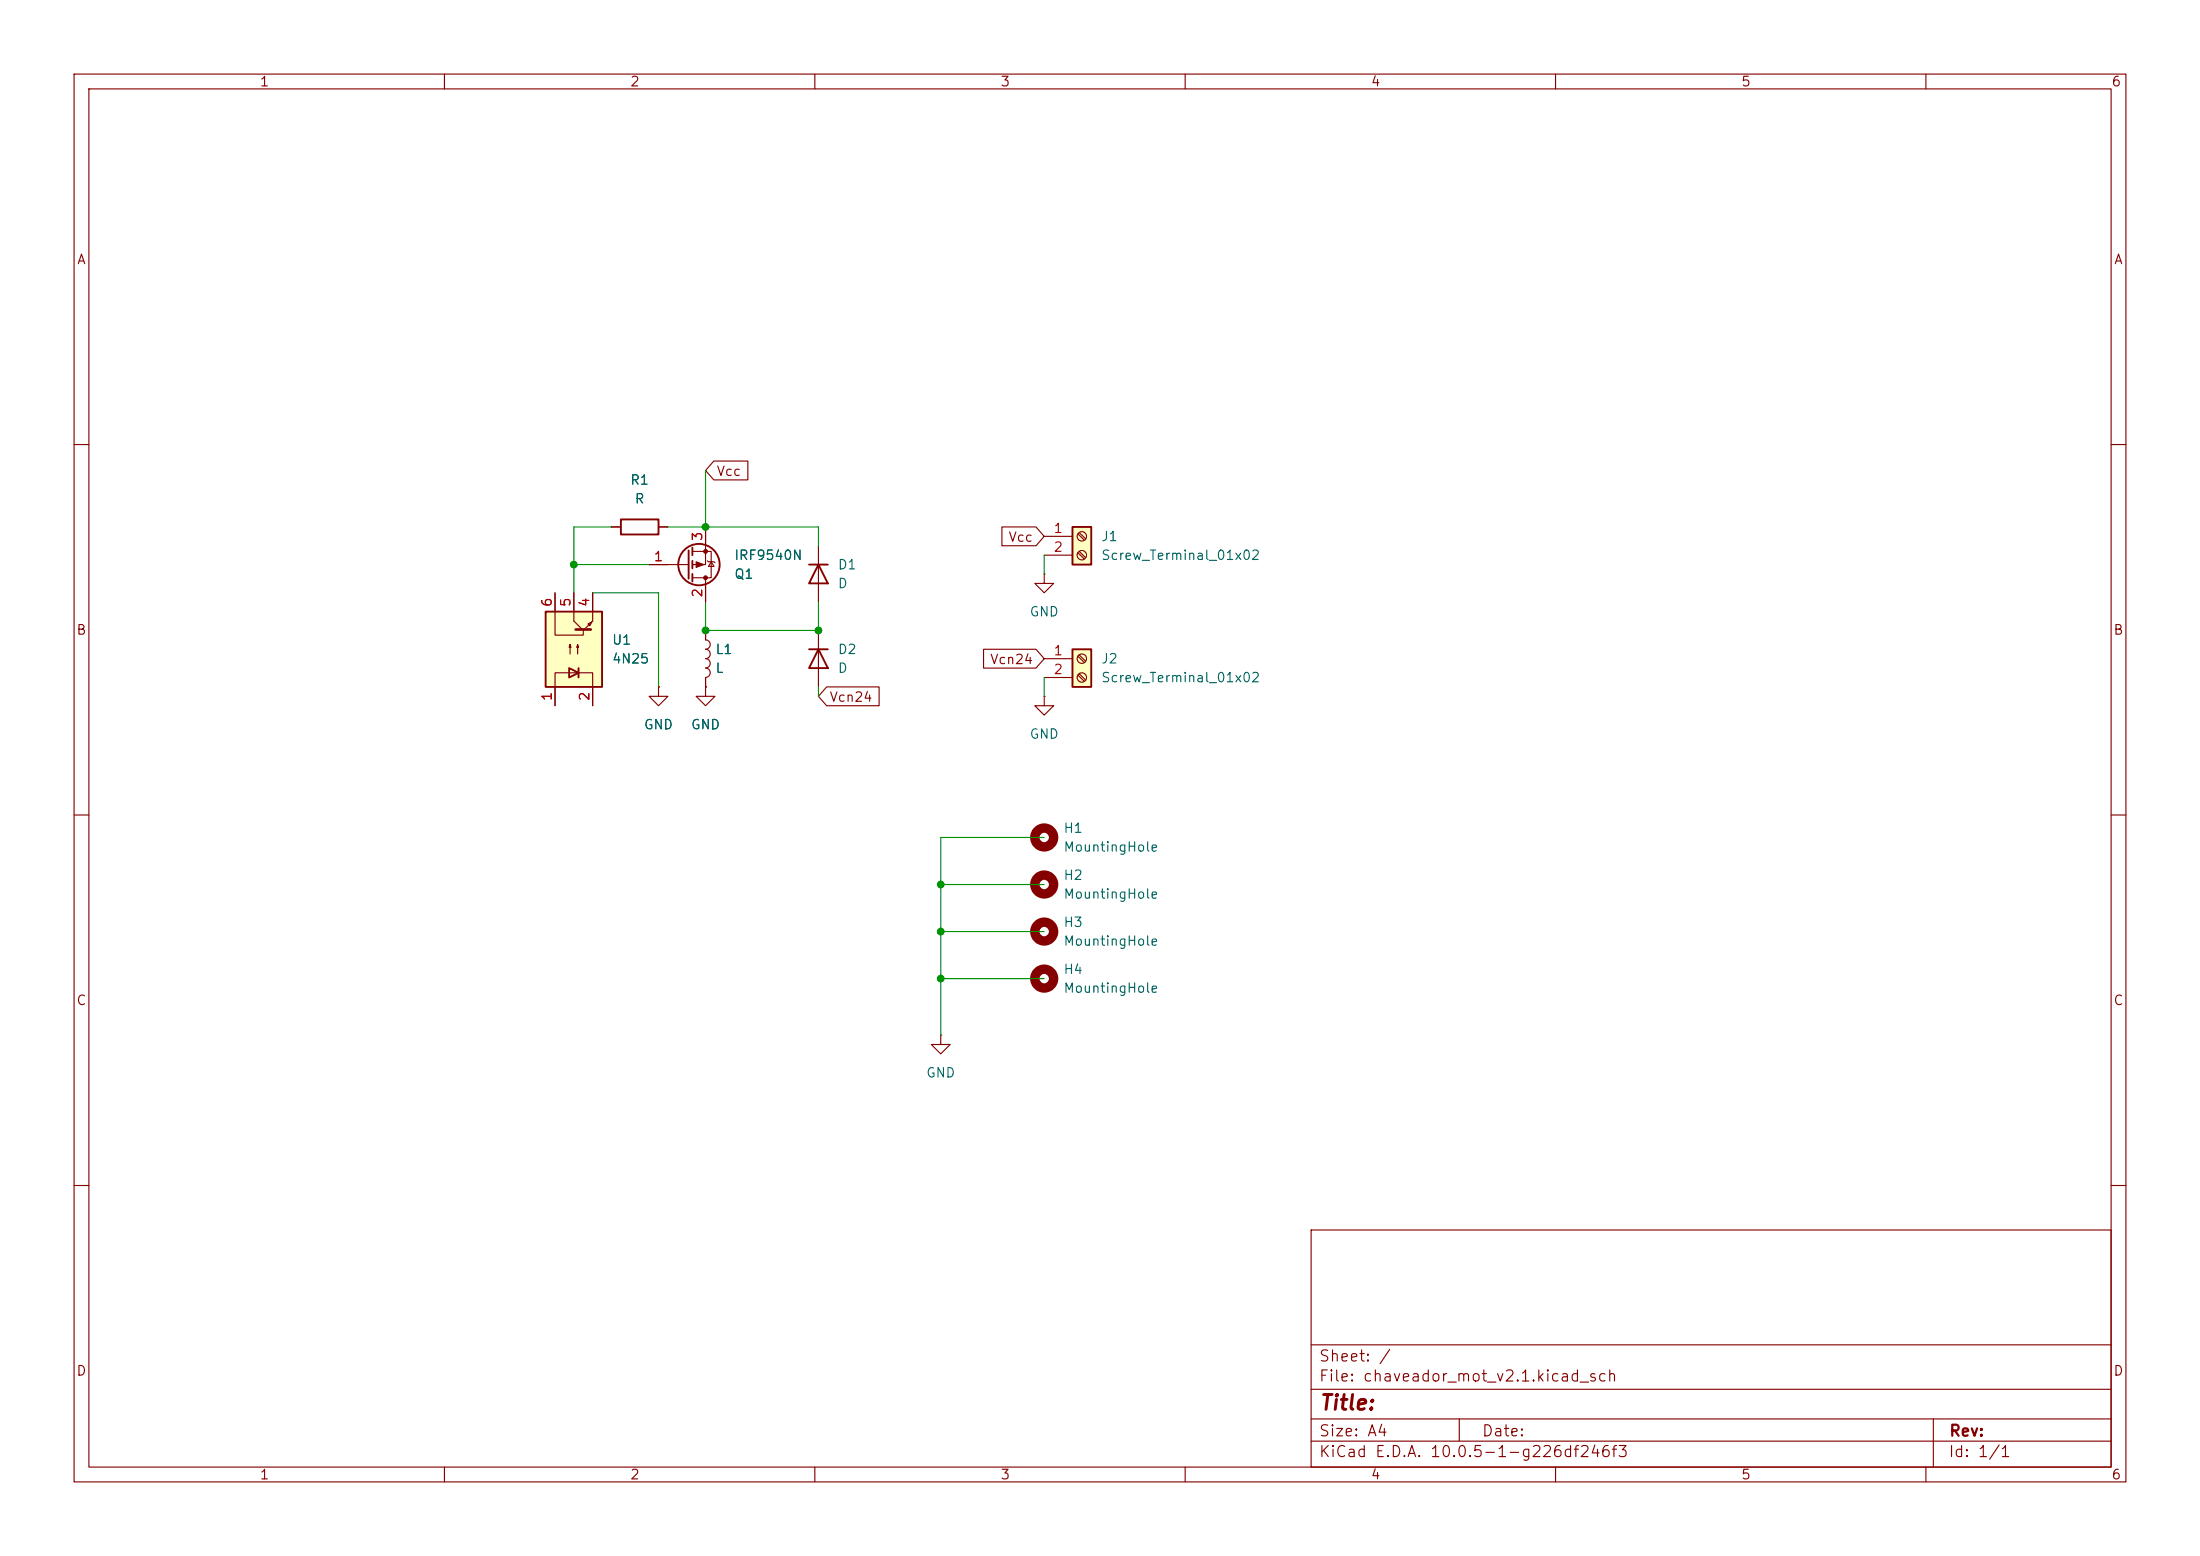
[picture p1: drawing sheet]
(kicad_sch
 (version 20260306)
 (generator "eeschema")
 (generator_version "10.0")
 (paper "A4")
 (lib_symbols
  (symbol "Connector:Screw_Terminal_01x02"
   (pin_names
    (offset 1.016) (hide yes)) (exclude_from_sim no) (in_bom yes) (on_board yes)
   (in_pos_files yes)
   (duplicate_pin_numbers_are_jumpers no)
   (property "Reference" "J" (at 0 2.54 0) (show_name no) (do_not_autoplace no) (effects (font (size 1.27 1.27))))
   (property "Value" "Screw_Terminal_01x02" (at 0 -5.08 0) (show_name no) (do_not_autoplace no) (effects (font (size 1.27 1.27))))
   (property "Footprint" "" (at 0 0 0) (show_name no) (do_not_autoplace no) (hide yes) (effects (font (size 1.27 1.27))))
   (property "Datasheet" "" (at 0 0 0) (show_name no) (do_not_autoplace no) (hide yes) (effects (font (size 1.27 1.27))))
   (property "Description" "Generic screw terminal, single row, 01x02, script generated (kicad-library-utils/schlib/autogen/connector/)" (at 0 0 0) (show_name no) (do_not_autoplace no) (hide yes) (effects (font (size 1.27 1.27))))
   (symbol "Screw_Terminal_01x02_1_1"
    (rectangle (start -1.27 1.27) (end 1.27 -3.81) (stroke (width 0.254) (type default)) (fill (type background)))
    (polyline (pts (xy -0.5334 0.3302) (xy 0.3302 -0.508)) (stroke (width 0.1524) (type default)) (fill (type none)))
    (polyline (pts (xy -0.5334 -2.2098) (xy 0.3302 -3.048)) (stroke (width 0.1524) (type default)) (fill (type none)))
    (polyline (pts (xy -0.3556 0.508) (xy 0.508 -0.3302)) (stroke (width 0.1524) (type default)) (fill (type none)))
    (polyline (pts (xy -0.3556 -2.032) (xy 0.508 -2.8702)) (stroke (width 0.1524) (type default)) (fill (type none)))
    (circle (center 0 0) (radius 0.635) (stroke (width 0.1524) (type default)) (fill (type none)))
    (circle (center 0 -2.54) (radius 0.635) (stroke (width 0.1524) (type default)) (fill (type none)))
    (pin passive line (at -5.08 0 0) (length 3.81) (name "Pin_1" (effects (font (size 1.27 1.27)))) (number "1" (effects (font (size 1.27 1.27)))))
    (pin passive line (at -5.08 -2.54 0) (length 3.81) (name "Pin_2" (effects (font (size 1.27 1.27)))) (number "2" (effects (font (size 1.27 1.27))))))
   (embedded_fonts no))
  (symbol "Device:D"
   (pin_numbers (hide yes))
   (pin_names
    (offset 1.016) (hide yes)) (exclude_from_sim no) (in_bom yes) (on_board yes)
   (in_pos_files yes)
   (duplicate_pin_numbers_are_jumpers no)
   (property "Reference" "D" (at 0 2.54 0) (show_name no) (do_not_autoplace no) (effects (font (size 1.27 1.27))))
   (property "Value" "D" (at 0 -2.54 0) (show_name no) (do_not_autoplace no) (effects (font (size 1.27 1.27))))
   (property "Footprint" "" (at 0 0 0) (show_name no) (do_not_autoplace no) (hide yes) (effects (font (size 1.27 1.27))))
   (property "Datasheet" "" (at 0 0 0) (show_name no) (do_not_autoplace no) (hide yes) (effects (font (size 1.27 1.27))))
   (property "Description" "Diode" (at 0 0 0) (show_name no) (do_not_autoplace no) (hide yes) (effects (font (size 1.27 1.27))))
   (property "Sim.Device" "D" (at 0 0 0) (show_name no) (do_not_autoplace no) (hide yes) (effects (font (size 1.27 1.27))))
   (property "Sim.Pins" "1=K 2=A" (at 0 0 0) (show_name no) (do_not_autoplace no) (hide yes) (effects (font (size 1.27 1.27))))
   (symbol "D_0_1"
    (polyline (pts (xy -1.27 1.27) (xy -1.27 -1.27)) (stroke (width 0.254) (type default)) (fill (type none)))
    (polyline (pts (xy 1.27 1.27) (xy 1.27 -1.27) (xy -1.27 0) (xy 1.27 1.27)) (stroke (width 0.254) (type default)) (fill (type none)))
    (polyline (pts (xy 1.27 0) (xy -1.27 0)) (stroke (width 0) (type default)) (fill (type none))))
   (symbol "D_1_1"
    (pin passive line (at -3.81 0 0) (length 2.54) (name "K" (effects (font (size 1.27 1.27)))) (number "1" (effects (font (size 1.27 1.27)))))
    (pin passive line (at 3.81 0 180) (length 2.54) (name "A" (effects (font (size 1.27 1.27)))) (number "2" (effects (font (size 1.27 1.27))))))
   (embedded_fonts no))
  (symbol "Device:L"
   (pin_numbers (hide yes))
   (pin_names
    (offset 1.016) (hide yes)) (exclude_from_sim no) (in_bom yes) (on_board yes)
   (in_pos_files yes)
   (duplicate_pin_numbers_are_jumpers no)
   (property "Reference" "L" (at -1.27 0 90) (show_name no) (do_not_autoplace no) (effects (font (size 1.27 1.27))))
   (property "Value" "L" (at 1.905 0 90) (show_name no) (do_not_autoplace no) (effects (font (size 1.27 1.27))))
   (property "Footprint" "" (at 0 0 0) (show_name no) (do_not_autoplace no) (hide yes) (effects (font (size 1.27 1.27))))
   (property "Datasheet" "" (at 0 0 0) (show_name no) (do_not_autoplace no) (hide yes) (effects (font (size 1.27 1.27))))
   (property "Description" "Inductor" (at 0 0 0) (show_name no) (do_not_autoplace no) (hide yes) (effects (font (size 1.27 1.27))))
   (symbol "L_0_1"
    (arc (start 0 2.54) (mid 0.6323 1.905) (end 0 1.27) (stroke (width 0) (type default)) (fill (type none)))
    (arc (start 0 1.27) (mid 0.6323 0.635) (end 0 0) (stroke (width 0) (type default)) (fill (type none)))
    (arc (start 0 0) (mid 0.6323 -0.635) (end 0 -1.27) (stroke (width 0) (type default)) (fill (type none)))
    (arc (start 0 -1.27) (mid 0.6323 -1.905) (end 0 -2.54) (stroke (width 0) (type default)) (fill (type none))))
   (symbol "L_1_1"
    (pin passive line (at 0 3.81 270) (length 1.27) (name "1" (effects (font (size 1.27 1.27)))) (number "1" (effects (font (size 1.27 1.27)))))
    (pin passive line (at 0 -3.81 90) (length 1.27) (name "2" (effects (font (size 1.27 1.27)))) (number "2" (effects (font (size 1.27 1.27))))))
   (embedded_fonts no))
  (symbol "Device:R"
   (pin_numbers (hide yes))
   (pin_names
    (offset 0)) (exclude_from_sim no) (in_bom yes) (on_board yes)
   (in_pos_files yes)
   (duplicate_pin_numbers_are_jumpers no)
   (property "Reference" "R" (at 2.032 0 90) (show_name no) (do_not_autoplace no) (effects (font (size 1.27 1.27))))
   (property "Value" "R" (at 0 0 90) (show_name no) (do_not_autoplace no) (effects (font (size 1.27 1.27))))
   (property "Footprint" "" (at -1.778 0 90) (show_name no) (do_not_autoplace no) (hide yes) (effects (font (size 1.27 1.27))))
   (property "Datasheet" "" (at 0 0 0) (show_name no) (do_not_autoplace no) (hide yes) (effects (font (size 1.27 1.27))))
   (property "Description" "Resistor" (at 0 0 0) (show_name no) (do_not_autoplace no) (hide yes) (effects (font (size 1.27 1.27))))
   (symbol "R_0_1"
    (rectangle (start -1.016 -2.54) (end 1.016 2.54) (stroke (width 0.254) (type default)) (fill (type none))))
   (symbol "R_1_1"
    (pin passive line (at 0 3.81 270) (length 1.27) (name "" (effects (font (size 1.27 1.27)))) (number "1" (effects (font (size 1.27 1.27)))))
    (pin passive line (at 0 -3.81 90) (length 1.27) (name "" (effects (font (size 1.27 1.27)))) (number "2" (effects (font (size 1.27 1.27))))))
   (embedded_fonts no))
  (symbol "Isolator:4N25"
   (pin_names
    (offset 1.016)) (exclude_from_sim no) (in_bom yes) (on_board yes)
   (in_pos_files yes)
   (duplicate_pin_numbers_are_jumpers no)
   (property "Reference" "U" (at -5.08 5.08 0) (show_name no) (do_not_autoplace no) (effects (font (size 1.27 1.27)) (justify left)))
   (property "Value" "4N25" (at 0 5.08 0) (show_name no) (do_not_autoplace no) (effects (font (size 1.27 1.27)) (justify left)))
   (property "Footprint" "Package_DIP:DIP-6_W7.62mm" (at -5.08 -5.08 0) (show_name no) (do_not_autoplace no) (hide yes) (effects (font (size 1.27 1.27)
    (italic yes)) (justify left)))
   (property "Datasheet" "https://www.vishay.com/docs/83725/4n25.pdf" (at 0 0 0) (show_name no) (do_not_autoplace no) (hide yes) (effects (font (size 1.27 1.27)) (justify left)))
   (property "Description" "DC Optocoupler Base Connected, Vce 30V, CTR 20%, Viso 2500V, DIP6" (at 0 0 0) (show_name no) (do_not_autoplace no) (hide yes) (effects (font (size 1.27 1.27))))
   (symbol "4N25_0_1"
    (rectangle (start -5.08 3.81) (end 5.08 -3.81) (stroke (width 0.254) (type default)) (fill (type background)))
    (polyline (pts (xy -5.08 -2.54) (xy -3.175 -2.54) (xy -3.175 2.54) (xy -5.08 2.54)) (stroke (width 0) (type default)) (fill (type none)))
    (polyline (pts (xy -3.81 -0.635) (xy -2.54 -0.635)) (stroke (width 0.254) (type default)) (fill (type none)))
    (polyline (pts (xy -3.175 -0.635) (xy -3.81 0.635) (xy -2.54 0.635) (xy -3.175 -0.635)) (stroke (width 0.254) (type default)) (fill (type none)))
    (polyline (pts (xy -0.635 0.508) (xy 0.635 0.508) (xy 0.254 0.381) (xy 0.254 0.635) (xy 0.635 0.508)) (stroke (width 0) (type default)) (fill (type none)))
    (polyline (pts (xy -0.635 -0.508) (xy 0.635 -0.508) (xy 0.254 -0.635) (xy 0.254 -0.381) (xy 0.635 -0.508)) (stroke (width 0) (type default)) (fill (type none)))
    (polyline (pts (xy 2.667 -0.254) (xy 2.667 -2.286)) (stroke (width 0.3556) (type default)) (fill (type none)))
    (polyline (pts (xy 2.667 -1.143) (xy 3.81 0)) (stroke (width 0) (type default)) (fill (type none)))
    (polyline (pts (xy 2.667 -1.397) (xy 3.81 -2.54)) (stroke (width 0) (type default)) (fill (type none)))
    (polyline (pts (xy 3.683 -2.413) (xy 3.429 -1.905) (xy 3.175 -2.159) (xy 3.683 -2.413)) (stroke (width 0) (type default)) (fill (type none)))
    (polyline (pts (xy 3.81 0) (xy 5.08 0)) (stroke (width 0) (type default)) (fill (type none)))
    (polyline (pts (xy 3.81 -2.54) (xy 5.08 -2.54)) (stroke (width 0) (type default)) (fill (type none)))
    (polyline (pts (xy 5.08 2.54) (xy 1.905 2.54) (xy 1.905 -1.27) (xy 2.54 -1.27)) (stroke (width 0) (type default)) (fill (type none))))
   (symbol "4N25_1_1"
    (pin passive line (at -7.62 2.54 0) (length 2.54) (name "" (effects (font (size 1.27 1.27)))) (number "1" (effects (font (size 1.27 1.27)))))
    (pin passive line (at -7.62 -2.54 0) (length 2.54) (name "" (effects (font (size 1.27 1.27)))) (number "2" (effects (font (size 1.27 1.27)))))
    (pin no_connect line (at -5.08 0 0) (length 2.54) (hide yes) (name "NC" (effects (font (size 1.27 1.27)))) (number "3" (effects (font (size 1.27 1.27)))))
    (pin passive line (at 7.62 -2.54 180) (length 2.54) (name "" (effects (font (size 1.27 1.27)))) (number "4" (effects (font (size 1.27 1.27)))))
    (pin passive line (at 7.62 0 180) (length 2.54) (name "" (effects (font (size 1.27 1.27)))) (number "5" (effects (font (size 1.27 1.27)))))
    (pin passive line (at 7.62 2.54 180) (length 2.54) (name "" (effects (font (size 1.27 1.27)))) (number "6" (effects (font (size 1.27 1.27))))))
   (embedded_fonts no))
  (symbol "Mechanical:MountingHole"
   (pin_names
    (offset 1.016)) (exclude_from_sim no) (in_bom no) (on_board yes)
   (in_pos_files yes)
   (duplicate_pin_numbers_are_jumpers no)
   (property "Reference" "H" (at 0 5.08 0) (show_name no) (do_not_autoplace no) (effects (font (size 1.27 1.27))))
   (property "Value" "MountingHole" (at 0 3.175 0) (show_name no) (do_not_autoplace no) (effects (font (size 1.27 1.27))))
   (property "Footprint" "" (at 0 0 0) (show_name no) (do_not_autoplace no) (hide yes) (effects (font (size 1.27 1.27))))
   (property "Datasheet" "" (at 0 0 0) (show_name no) (do_not_autoplace no) (hide yes) (effects (font (size 1.27 1.27))))
   (property "Description" "Mounting Hole without connection" (at 0 0 0) (show_name no) (do_not_autoplace no) (hide yes) (effects (font (size 1.27 1.27))))
   (symbol "MountingHole_0_1"
    (circle (center 0 0) (radius 1.27) (stroke (width 1.27) (type default)) (fill (type none))))
   (embedded_fonts no))
  (symbol "Transistor_FET:IRF9540N"
   (pin_names (hide yes)) (exclude_from_sim no) (in_bom yes) (on_board yes)
   (in_pos_files yes)
   (duplicate_pin_numbers_are_jumpers no)
   (property "Reference" "Q" (at 5.08 1.905 0) (show_name no) (do_not_autoplace no) (effects (font (size 1.27 1.27)) (justify left)))
   (property "Value" "IRF9540N" (at 5.08 0 0) (show_name no) (do_not_autoplace no) (effects (font (size 1.27 1.27)) (justify left)))
   (property "Footprint" "Package_TO_SOT_THT:TO-220-3_Vertical" (at 5.08 -1.905 0) (show_name no) (do_not_autoplace no) (hide yes) (effects (font (size 1.27 1.27)
    (italic yes)) (justify left)))
   (property "Datasheet" "http://www.irf.com/product-info/datasheets/data/irf9540n.pdf" (at 5.08 -3.81 0) (show_name no) (do_not_autoplace no) (hide yes) (effects (font (size 1.27 1.27)) (justify left)))
   (property "Description" "-23A Id, -100V Vds, 117mOhm Rds, P-Channel HEXFET Power MOSFET, TO-220" (at 0 0 0) (show_name no) (do_not_autoplace no) (hide yes) (effects (font (size 1.27 1.27))))
   (symbol "IRF9540N_0_1"
    (polyline (pts (xy 0.254 1.905) (xy 0.254 -1.905)) (stroke (width 0.254) (type default)) (fill (type none)))
    (polyline (pts (xy 0.254 0) (xy -2.54 0)) (stroke (width 0) (type default)) (fill (type none)))
    (polyline (pts (xy 0.762 2.286) (xy 0.762 1.27)) (stroke (width 0.254) (type default)) (fill (type none)))
    (polyline (pts (xy 0.762 1.778) (xy 3.302 1.778) (xy 3.302 -1.778) (xy 0.762 -1.778)) (stroke (width 0) (type default)) (fill (type none)))
    (polyline (pts (xy 0.762 0.508) (xy 0.762 -0.508)) (stroke (width 0.254) (type default)) (fill (type none)))
    (polyline (pts (xy 0.762 -1.27) (xy 0.762 -2.286)) (stroke (width 0.254) (type default)) (fill (type none)))
    (circle (center 1.651 0) (radius 2.794) (stroke (width 0.254) (type default)) (fill (type none)))
    (polyline (pts (xy 2.286 0) (xy 1.27 0.381) (xy 1.27 -0.381) (xy 2.286 0)) (stroke (width 0) (type default)) (fill (type outline)))
    (polyline (pts (xy 2.54 2.54) (xy 2.54 1.778)) (stroke (width 0) (type default)) (fill (type none)))
    (circle (center 2.54 1.778) (radius 0.254) (stroke (width 0) (type default)) (fill (type outline)))
    (circle (center 2.54 -1.778) (radius 0.254) (stroke (width 0) (type default)) (fill (type outline)))
    (polyline (pts (xy 2.54 -2.54) (xy 2.54 0) (xy 0.762 0)) (stroke (width 0) (type default)) (fill (type none)))
    (polyline (pts (xy 2.794 -0.508) (xy 2.921 -0.381) (xy 3.683 -0.381) (xy 3.81 -0.254)) (stroke (width 0) (type default)) (fill (type none)))
    (polyline (pts (xy 3.302 -0.381) (xy 2.921 0.254) (xy 3.683 0.254) (xy 3.302 -0.381)) (stroke (width 0) (type default)) (fill (type none))))
   (symbol "IRF9540N_1_1"
    (pin input line (at -5.08 0 0) (length 2.54) (name "G" (effects (font (size 1.27 1.27)))) (number "1" (effects (font (size 1.27 1.27)))))
    (pin passive line (at 2.54 5.08 270) (length 2.54) (name "D" (effects (font (size 1.27 1.27)))) (number "2" (effects (font (size 1.27 1.27)))))
    (pin passive line (at 2.54 -5.08 90) (length 2.54) (name "S" (effects (font (size 1.27 1.27)))) (number "3" (effects (font (size 1.27 1.27))))))
   (embedded_fonts no))
  (symbol "power:GND"
   (power global)
   (pin_numbers (hide yes))
   (pin_names
    (offset 0) (hide yes)) (exclude_from_sim no) (in_bom yes) (on_board yes)
   (in_pos_files yes)
   (duplicate_pin_numbers_are_jumpers no)
   (property "Reference" "#PWR" (at 0 -6.35 0) (show_name no) (do_not_autoplace no) (hide yes) (effects (font (size 1.27 1.27))))
   (property "Value" "GND" (at 0 -3.81 0) (show_name no) (do_not_autoplace no) (effects (font (size 1.27 1.27))))
   (property "Footprint" "" (at 0 0 0) (show_name no) (do_not_autoplace no) (hide yes) (effects (font (size 1.27 1.27))))
   (property "Datasheet" "" (at 0 0 0) (show_name no) (do_not_autoplace no) (hide yes) (effects (font (size 1.27 1.27))))
   (property "Description" "Power symbol creates a global label with name \"GND\" , ground" (at 0 0 0) (show_name no) (do_not_autoplace no) (hide yes) (effects (font (size 1.27 1.27))))
   (symbol "GND_0_1"
    (polyline (pts (xy 0 0) (xy 0 -1.27) (xy 1.27 -1.27) (xy 0 -2.54) (xy -1.27 -1.27) (xy 0 -1.27)) (stroke (width 0) (type default)) (fill (type none))))
   (symbol "GND_1_1"
    (pin power_in line (at 0 0 270) (length 0) (name "" (effects (font (size 1.27 1.27)))) (number "1" (effects (font (size 1.27 1.27))))))
   (embedded_fonts no)))
 (junction
  (at 127 125.73)
  (diameter 0)
  (color 0 0 0 0))
 (junction
  (at 95.25 71.12)
  (diameter 0)
  (color 0 0 0 0))
 (junction
  (at 77.47 76.2)
  (diameter 0)
  (color 0 0 0 0))
 (junction
  (at 95.25 85.09)
  (diameter 0)
  (color 0 0 0 0))
 (junction
  (at 127 119.38)
  (diameter 0)
  (color 0 0 0 0))
 (junction
  (at 110.49 85.09)
  (diameter 0)
  (color 0 0 0 0))
 (junction
  (at 127 132.08)
  (diameter 0)
  (color 0 0 0 0))
 (wire
  (pts (xy 90.17 71.12) (xy 95.25 71.12))
  (stroke (width 0) (type default)))
 (wire
  (pts (xy 77.47 71.12) (xy 82.55 71.12))
  (stroke (width 0) (type default)))
 (wire
  (pts (xy 127 125.73) (xy 140.97 125.73))
  (stroke (width 0) (type default)))
 (wire
  (pts (xy 95.25 85.09) (xy 110.49 85.09))
  (stroke (width 0) (type default)))
 (wire
  (pts (xy 95.25 81.28) (xy 95.25 85.09))
  (stroke (width 0) (type default)))
 (wire
  (pts (xy 127 113.03) (xy 127 119.38))
  (stroke (width 0) (type default)))
 (wire
  (pts (xy 80.01 80.01) (xy 88.9 80.01))
  (stroke (width 0) (type default)))
 (wire
  (pts (xy 110.49 92.71) (xy 110.49 93.98))
  (stroke (width 0) (type default)))
 (wire
  (pts (xy 127 119.38) (xy 127 125.73))
  (stroke (width 0) (type default)))
 (wire
  (pts (xy 140.97 74.93) (xy 140.97 77.47))
  (stroke (width 0) (type default)))
 (wire
  (pts (xy 127 119.38) (xy 140.97 119.38))
  (stroke (width 0) (type default)))
 (wire
  (pts (xy 110.49 71.12) (xy 110.49 73.66))
  (stroke (width 0) (type default)))
 (wire
  (pts (xy 140.97 91.44) (xy 140.97 93.98))
  (stroke (width 0) (type default)))
 (wire
  (pts (xy 77.47 76.2) (xy 87.63 76.2))
  (stroke (width 0) (type default)))
 (wire
  (pts (xy 77.47 71.12) (xy 77.47 76.2))
  (stroke (width 0) (type default)))
 (wire
  (pts (xy 88.9 80.01) (xy 88.9 92.71))
  (stroke (width 0) (type default)))
 (wire
  (pts (xy 127 132.08) (xy 140.97 132.08))
  (stroke (width 0) (type default)))
 (wire
  (pts (xy 95.25 63.5) (xy 95.25 71.12))
  (stroke (width 0) (type default)))
 (wire
  (pts (xy 127 132.08) (xy 127 139.7))
  (stroke (width 0) (type default)))
 (wire
  (pts (xy 140.97 113.03) (xy 127 113.03))
  (stroke (width 0) (type default)))
 (wire
  (pts (xy 110.49 81.28) (xy 110.49 85.09))
  (stroke (width 0) (type default)))
 (wire
  (pts (xy 77.47 76.2) (xy 77.47 80.01))
  (stroke (width 0) (type default)))
 (wire
  (pts (xy 127 125.73) (xy 127 132.08))
  (stroke (width 0) (type default)))
 (wire
  (pts (xy 95.25 71.12) (xy 110.49 71.12))
  (stroke (width 0) (type default)))
 (global_label "Vcn24"
  (shape input)
  (at 140.97 88.9 180)
  (fields_autoplaced yes)
  (effects (font (size 1.27 1.27)) (justify right))
  (property "Intersheetrefs" "${INTERSHEET_REFS}" (at 132.2396 88.9 0) (hide yes) (show_name no) (do_not_autoplace no) (effects (font (size 1.27 1.27)) (justify right))))
 (global_label "Vcc"
  (shape input)
  (at 140.97 72.39 180)
  (fields_autoplaced yes)
  (effects (font (size 1.27 1.27)) (justify right))
  (property "Intersheetrefs" "${INTERSHEET_REFS}" (at 134.719 72.39 0) (hide yes) (show_name no) (do_not_autoplace no) (effects (font (size 1.27 1.27)) (justify right))))
 (global_label "Vcc"
  (shape input)
  (at 95.25 63.5 0)
  (fields_autoplaced yes)
  (effects (font (size 1.27 1.27)) (justify left))
  (property "Intersheetrefs" "${INTERSHEET_REFS}" (at 101.501 63.5 0) (hide yes) (show_name no) (do_not_autoplace no) (effects (font (size 1.27 1.27)) (justify left))))
 (global_label "Vcn24"
  (shape input)
  (at 110.49 93.98 0)
  (fields_autoplaced yes)
  (effects (font (size 1.27 1.27)) (justify left))
  (property "Intersheetrefs" "${INTERSHEET_REFS}" (at 119.2204 93.98 0) (hide yes) (show_name no) (do_not_autoplace no) (effects (font (size 1.27 1.27)) (justify left))))
 (symbol
  (lib_id "power:GND")
  (at 127 139.7 0)
  (unit 1)
  (body_style 1)
  (exclude_from_sim no)
  (in_bom yes)
  (on_board yes)
  (in_pos_files yes)
  (dnp no)
  (fields_autoplaced yes)
  (property "Reference" "#PWR05" (at 127 146.05 0) (hide yes) (show_name no) (do_not_autoplace no) (effects (font (size 1.27 1.27))))
  (property "Value" "GND" (at 127 144.78 0) (show_name no) (do_not_autoplace no) (effects (font (size 1.27 1.27))))
  (property "Footprint" "" (at 127 139.7 0) (hide yes) (show_name no) (do_not_autoplace no) (effects (font (size 1.27 1.27))))
  (property "Datasheet" "" (at 127 139.7 0) (hide yes) (show_name no) (do_not_autoplace no) (effects (font (size 1.27 1.27))))
  (property "Description" "Power symbol creates a global label with name \"GND\" , ground" (at 127 139.7 0) (hide yes) (show_name no) (do_not_autoplace no) (effects (font (size 1.27 1.27))))
  (pin "1"))
 (symbol
  (lib_id "power:GND")
  (at 95.25 92.71 0)
  (unit 1)
  (body_style 1)
  (exclude_from_sim no)
  (in_bom yes)
  (on_board yes)
  (in_pos_files yes)
  (dnp no)
  (fields_autoplaced yes)
  (property "Reference" "#PWR01" (at 95.25 99.06 0) (hide yes) (show_name no) (do_not_autoplace no) (effects (font (size 1.27 1.27))))
  (property "Value" "GND" (at 95.25 97.79 0) (show_name no) (do_not_autoplace no) (effects (font (size 1.27 1.27))))
  (property "Footprint" "" (at 95.25 92.71 0) (hide yes) (show_name no) (do_not_autoplace no) (effects (font (size 1.27 1.27))))
  (property "Datasheet" "" (at 95.25 92.71 0) (hide yes) (show_name no) (do_not_autoplace no) (effects (font (size 1.27 1.27))))
  (property "Description" "Power symbol creates a global label with name \"GND\" , ground" (at 95.25 92.71 0) (hide yes) (show_name no) (do_not_autoplace no) (effects (font (size 1.27 1.27))))
  (pin "1"))
 (symbol
  (lib_id "Isolator:4N25")
  (at 77.47 87.63 90)
  (unit 1)
  (body_style 1)
  (exclude_from_sim no)
  (in_bom yes)
  (on_board yes)
  (in_pos_files yes)
  (dnp no)
  (fields_autoplaced yes)
  (property "Reference" "U1" (at 82.55 86.3599 90) (show_name no) (do_not_autoplace no) (effects (font (size 1.27 1.27)) (justify right)))
  (property "Value" "4N25" (at 82.55 88.8999 90) (show_name no) (do_not_autoplace no) (effects (font (size 1.27 1.27)) (justify right)))
  (property "Footprint" "Package_DIP:DIP-6_W7.62mm" (at 82.55 92.71 0) (hide yes) (show_name no) (do_not_autoplace no) (effects (font (size 1.27 1.27)
    (italic yes)) (justify left)))
  (property "Datasheet" "https://www.vishay.com/docs/83725/4n25.pdf" (at 77.47 87.63 0) (hide yes) (show_name no) (do_not_autoplace no) (effects (font (size 1.27 1.27)) (justify left)))
  (property "Description" "DC Optocoupler Base Connected, Vce 30V, CTR 20%, Viso 2500V, DIP6" (at 77.47 87.63 0) (hide yes) (show_name no) (do_not_autoplace no) (effects (font (size 1.27 1.27))))
  (pin "6")
  (pin "1")
  (pin "5")
  (pin "4")
  (pin "3")
  (pin "2"))
 (symbol
  (lib_id "power:GND")
  (at 88.9 92.71 0)
  (unit 1)
  (body_style 1)
  (exclude_from_sim no)
  (in_bom yes)
  (on_board yes)
  (in_pos_files yes)
  (dnp no)
  (fields_autoplaced yes)
  (property "Reference" "#PWR03" (at 88.9 99.06 0) (hide yes) (show_name no) (do_not_autoplace no) (effects (font (size 1.27 1.27))))
  (property "Value" "GND" (at 88.9 97.79 0) (show_name no) (do_not_autoplace no) (effects (font (size 1.27 1.27))))
  (property "Footprint" "" (at 88.9 92.71 0) (hide yes) (show_name no) (do_not_autoplace no) (effects (font (size 1.27 1.27))))
  (property "Datasheet" "" (at 88.9 92.71 0) (hide yes) (show_name no) (do_not_autoplace no) (effects (font (size 1.27 1.27))))
  (property "Description" "Power symbol creates a global label with name \"GND\" , ground" (at 88.9 92.71 0) (hide yes) (show_name no) (do_not_autoplace no) (effects (font (size 1.27 1.27))))
  (pin "1"))
 (symbol
  (lib_id "Mechanical:MountingHole")
  (at 140.97 132.08 0)
  (unit 1)
  (body_style 1)
  (exclude_from_sim no)
  (in_bom no)
  (on_board yes)
  (in_pos_files yes)
  (dnp no)
  (fields_autoplaced yes)
  (property "Reference" "H4" (at 143.51 130.8099 0) (show_name no) (do_not_autoplace no) (effects (font (size 1.27 1.27)) (justify left)))
  (property "Value" "MountingHole" (at 143.51 133.3499 0) (show_name no) (do_not_autoplace no) (effects (font (size 1.27 1.27)) (justify left)))
  (property "Footprint" "MountingHole:MountingHole_2.5mm_Pad" (at 140.97 132.08 0) (hide yes) (show_name no) (do_not_autoplace no) (effects (font (size 1.27 1.27))))
  (property "Datasheet" "" (at 140.97 132.08 0) (hide yes) (show_name no) (do_not_autoplace no) (effects (font (size 1.27 1.27))))
  (property "Description" "Mounting Hole without connection" (at 140.97 132.08 0) (hide yes) (show_name no) (do_not_autoplace no) (effects (font (size 1.27 1.27)))))
 (symbol
  (lib_id "Device:D")
  (at 110.49 77.47 270)
  (unit 1)
  (body_style 1)
  (exclude_from_sim no)
  (in_bom yes)
  (on_board yes)
  (in_pos_files yes)
  (dnp no)
  (fields_autoplaced yes)
  (property "Reference" "D1" (at 113.03 76.1999 90) (show_name no) (do_not_autoplace no) (effects (font (size 1.27 1.27)) (justify left)))
  (property "Value" "D" (at 113.03 78.7399 90) (show_name no) (do_not_autoplace no) (effects (font (size 1.27 1.27)) (justify left)))
  (property "Footprint" "Diode_THT:D_A-405_P10.16mm_Horizontal" (at 110.49 77.47 0) (hide yes) (show_name no) (do_not_autoplace no) (effects (font (size 1.27 1.27))))
  (property "Datasheet" "" (at 110.49 77.47 0) (hide yes) (show_name no) (do_not_autoplace no) (effects (font (size 1.27 1.27))))
  (property "Description" "Diode" (at 110.49 77.47 0) (hide yes) (show_name no) (do_not_autoplace no) (effects (font (size 1.27 1.27))))
  (property "Sim.Device" "D" (at 110.49 77.47 0) (hide yes) (show_name no) (do_not_autoplace no) (effects (font (size 1.27 1.27))))
  (property "Sim.Pins" "1=K 2=A" (at 110.49 77.47 0) (hide yes) (show_name no) (do_not_autoplace no) (effects (font (size 1.27 1.27))))
  (pin "1")
  (pin "2"))
 (symbol
  (lib_id "Mechanical:MountingHole")
  (at 140.97 119.38 0)
  (unit 1)
  (body_style 1)
  (exclude_from_sim no)
  (in_bom no)
  (on_board yes)
  (in_pos_files yes)
  (dnp no)
  (fields_autoplaced yes)
  (property "Reference" "H2" (at 143.51 118.1099 0) (show_name no) (do_not_autoplace no) (effects (font (size 1.27 1.27)) (justify left)))
  (property "Value" "MountingHole" (at 143.51 120.6499 0) (show_name no) (do_not_autoplace no) (effects (font (size 1.27 1.27)) (justify left)))
  (property "Footprint" "MountingHole:MountingHole_2.5mm_Pad" (at 140.97 119.38 0) (hide yes) (show_name no) (do_not_autoplace no) (effects (font (size 1.27 1.27))))
  (property "Datasheet" "" (at 140.97 119.38 0) (hide yes) (show_name no) (do_not_autoplace no) (effects (font (size 1.27 1.27))))
  (property "Description" "Mounting Hole without connection" (at 140.97 119.38 0) (hide yes) (show_name no) (do_not_autoplace no) (effects (font (size 1.27 1.27)))))
 (symbol
  (lib_id "Device:R")
  (at 86.36 71.12 90)
  (unit 1)
  (body_style 1)
  (exclude_from_sim no)
  (in_bom yes)
  (on_board yes)
  (in_pos_files yes)
  (dnp no)
  (fields_autoplaced yes)
  (property "Reference" "R1" (at 86.36 64.77 90) (show_name no) (do_not_autoplace no) (effects (font (size 1.27 1.27))))
  (property "Value" "R" (at 86.36 67.31 90) (show_name no) (do_not_autoplace no) (effects (font (size 1.27 1.27))))
  (property "Footprint" "Resistor_THT:R_Axial_DIN0207_L6.3mm_D2.5mm_P10.16mm_Horizontal" (at 86.36 72.898 90) (hide yes) (show_name no) (do_not_autoplace no) (effects (font (size 1.27 1.27))))
  (property "Datasheet" "" (at 86.36 71.12 0) (hide yes) (show_name no) (do_not_autoplace no) (effects (font (size 1.27 1.27))))
  (property "Description" "Resistor" (at 86.36 71.12 0) (hide yes) (show_name no) (do_not_autoplace no) (effects (font (size 1.27 1.27))))
  (pin "2")
  (pin "1"))
 (symbol
  (lib_id "Mechanical:MountingHole")
  (at 140.97 113.03 0)
  (unit 1)
  (body_style 1)
  (exclude_from_sim no)
  (in_bom no)
  (on_board yes)
  (in_pos_files yes)
  (dnp no)
  (fields_autoplaced yes)
  (property "Reference" "H1" (at 143.51 111.7599 0) (show_name no) (do_not_autoplace no) (effects (font (size 1.27 1.27)) (justify left)))
  (property "Value" "MountingHole" (at 143.51 114.2999 0) (show_name no) (do_not_autoplace no) (effects (font (size 1.27 1.27)) (justify left)))
  (property "Footprint" "MountingHole:MountingHole_2.5mm_Pad" (at 140.97 113.03 0) (hide yes) (show_name no) (do_not_autoplace no) (effects (font (size 1.27 1.27))))
  (property "Datasheet" "" (at 140.97 113.03 0) (hide yes) (show_name no) (do_not_autoplace no) (effects (font (size 1.27 1.27))))
  (property "Description" "Mounting Hole without connection" (at 140.97 113.03 0) (hide yes) (show_name no) (do_not_autoplace no) (effects (font (size 1.27 1.27)))))
 (symbol
  (lib_id "power:GND")
  (at 140.97 93.98 0)
  (unit 1)
  (body_style 1)
  (exclude_from_sim no)
  (in_bom yes)
  (on_board yes)
  (in_pos_files yes)
  (dnp no)
  (fields_autoplaced yes)
  (property "Reference" "#PWR04" (at 140.97 100.33 0) (hide yes) (show_name no) (do_not_autoplace no) (effects (font (size 1.27 1.27))))
  (property "Value" "GND" (at 140.97 99.06 0) (show_name no) (do_not_autoplace no) (effects (font (size 1.27 1.27))))
  (property "Footprint" "" (at 140.97 93.98 0) (hide yes) (show_name no) (do_not_autoplace no) (effects (font (size 1.27 1.27))))
  (property "Datasheet" "" (at 140.97 93.98 0) (hide yes) (show_name no) (do_not_autoplace no) (effects (font (size 1.27 1.27))))
  (property "Description" "Power symbol creates a global label with name \"GND\" , ground" (at 140.97 93.98 0) (hide yes) (show_name no) (do_not_autoplace no) (effects (font (size 1.27 1.27))))
  (pin "1"))
 (symbol
  (lib_id "Transistor_FET:IRF9540N")
  (at 92.71 76.2 0)
  (mirror x)
  (unit 1)
  (body_style 1)
  (exclude_from_sim no)
  (in_bom yes)
  (on_board yes)
  (in_pos_files yes)
  (dnp no)
  (property "Reference" "Q1" (at 99.06 77.4701 0) (show_name no) (do_not_autoplace no) (effects (font (size 1.27 1.27)) (justify left)))
  (property "Value" "IRF9540N" (at 99.06 74.9301 0) (show_name no) (do_not_autoplace no) (effects (font (size 1.27 1.27)) (justify left)))
  (property "Footprint" "Package_TO_SOT_THT:TO-220-3_Vertical" (at 97.79 74.295 0) (hide yes) (show_name no) (do_not_autoplace no) (effects (font (size 1.27 1.27)
    (italic yes)) (justify left)))
  (property "Datasheet" "http://www.irf.com/product-info/datasheets/data/irf9540n.pdf" (at 97.79 72.39 0) (hide yes) (show_name no) (do_not_autoplace no) (effects (font (size 1.27 1.27)) (justify left)))
  (property "Description" "-23A Id, -100V Vds, 117mOhm Rds, P-Channel HEXFET Power MOSFET, TO-220" (at 92.71 76.2 0) (hide yes) (show_name no) (do_not_autoplace no) (effects (font (size 1.27 1.27))))
  (pin "3")
  (pin "2")
  (pin "1"))
 (symbol
  (lib_id "Device:D")
  (at 110.49 88.9 270)
  (unit 1)
  (body_style 1)
  (exclude_from_sim no)
  (in_bom yes)
  (on_board yes)
  (in_pos_files yes)
  (dnp no)
  (fields_autoplaced yes)
  (property "Reference" "D2" (at 113.03 87.6299 90) (show_name no) (do_not_autoplace no) (effects (font (size 1.27 1.27)) (justify left)))
  (property "Value" "D" (at 113.03 90.1699 90) (show_name no) (do_not_autoplace no) (effects (font (size 1.27 1.27)) (justify left)))
  (property "Footprint" "Diode_THT:D_A-405_P10.16mm_Horizontal" (at 110.49 88.9 0) (hide yes) (show_name no) (do_not_autoplace no) (effects (font (size 1.27 1.27))))
  (property "Datasheet" "" (at 110.49 88.9 0) (hide yes) (show_name no) (do_not_autoplace no) (effects (font (size 1.27 1.27))))
  (property "Description" "Diode" (at 110.49 88.9 0) (hide yes) (show_name no) (do_not_autoplace no) (effects (font (size 1.27 1.27))))
  (property "Sim.Device" "D" (at 110.49 88.9 0) (hide yes) (show_name no) (do_not_autoplace no) (effects (font (size 1.27 1.27))))
  (property "Sim.Pins" "1=K 2=A" (at 110.49 88.9 0) (hide yes) (show_name no) (do_not_autoplace no) (effects (font (size 1.27 1.27))))
  (pin "1")
  (pin "2"))
 (symbol
  (lib_id "Connector:Screw_Terminal_01x02")
  (at 146.05 72.39 0)
  (unit 1)
  (body_style 1)
  (exclude_from_sim no)
  (in_bom yes)
  (on_board yes)
  (in_pos_files yes)
  (dnp no)
  (fields_autoplaced yes)
  (property "Reference" "J1" (at 148.59 72.3899 0) (show_name no) (do_not_autoplace no) (effects (font (size 1.27 1.27)) (justify left)))
  (property "Value" "Screw_Terminal_01x02" (at 148.59 74.9299 0) (show_name no) (do_not_autoplace no) (effects (font (size 1.27 1.27)) (justify left)))
  (property "Footprint" "TerminalBlock_Phoenix:TerminalBlock_Phoenix_MKDS-1,5-2_1x02_P5.00mm_Horizontal" (at 146.05 72.39 0) (hide yes) (show_name no) (do_not_autoplace no) (effects (font (size 1.27 1.27))))
  (property "Datasheet" "" (at 146.05 72.39 0) (hide yes) (show_name no) (do_not_autoplace no) (effects (font (size 1.27 1.27))))
  (property "Description" "Generic screw terminal, single row, 01x02, script generated (kicad-library-utils/schlib/autogen/connector/)" (at 146.05 72.39 0) (hide yes) (show_name no) (do_not_autoplace no) (effects (font (size 1.27 1.27))))
  (pin "2")
  (pin "1"))
 (symbol
  (lib_id "Connector:Screw_Terminal_01x02")
  (at 146.05 88.9 0)
  (unit 1)
  (body_style 1)
  (exclude_from_sim no)
  (in_bom yes)
  (on_board yes)
  (in_pos_files yes)
  (dnp no)
  (fields_autoplaced yes)
  (property "Reference" "J2" (at 148.59 88.8999 0) (show_name no) (do_not_autoplace no) (effects (font (size 1.27 1.27)) (justify left)))
  (property "Value" "Screw_Terminal_01x02" (at 148.59 91.4399 0) (show_name no) (do_not_autoplace no) (effects (font (size 1.27 1.27)) (justify left)))
  (property "Footprint" "TerminalBlock_Phoenix:TerminalBlock_Phoenix_MKDS-1,5-2_1x02_P5.00mm_Horizontal" (at 146.05 88.9 0) (hide yes) (show_name no) (do_not_autoplace no) (effects (font (size 1.27 1.27))))
  (property "Datasheet" "" (at 146.05 88.9 0) (hide yes) (show_name no) (do_not_autoplace no) (effects (font (size 1.27 1.27))))
  (property "Description" "Generic screw terminal, single row, 01x02, script generated (kicad-library-utils/schlib/autogen/connector/)" (at 146.05 88.9 0) (hide yes) (show_name no) (do_not_autoplace no) (effects (font (size 1.27 1.27))))
  (pin "1")
  (pin "2"))
 (symbol
  (lib_id "Mechanical:MountingHole")
  (at 140.97 125.73 0)
  (unit 1)
  (body_style 1)
  (exclude_from_sim no)
  (in_bom no)
  (on_board yes)
  (in_pos_files yes)
  (dnp no)
  (fields_autoplaced yes)
  (property "Reference" "H3" (at 143.51 124.4599 0) (show_name no) (do_not_autoplace no) (effects (font (size 1.27 1.27)) (justify left)))
  (property "Value" "MountingHole" (at 143.51 126.9999 0) (show_name no) (do_not_autoplace no) (effects (font (size 1.27 1.27)) (justify left)))
  (property "Footprint" "MountingHole:MountingHole_2.5mm_Pad" (at 140.97 125.73 0) (hide yes) (show_name no) (do_not_autoplace no) (effects (font (size 1.27 1.27))))
  (property "Datasheet" "" (at 140.97 125.73 0) (hide yes) (show_name no) (do_not_autoplace no) (effects (font (size 1.27 1.27))))
  (property "Description" "Mounting Hole without connection" (at 140.97 125.73 0) (hide yes) (show_name no) (do_not_autoplace no) (effects (font (size 1.27 1.27)))))
 (symbol
  (lib_id "Device:L")
  (at 95.25 88.9 0)
  (unit 1)
  (body_style 1)
  (exclude_from_sim no)
  (in_bom yes)
  (on_board yes)
  (in_pos_files yes)
  (dnp no)
  (fields_autoplaced yes)
  (property "Reference" "L1" (at 96.52 87.6299 0) (show_name no) (do_not_autoplace no) (effects (font (size 1.27 1.27)) (justify left)))
  (property "Value" "L" (at 96.52 90.1699 0) (show_name no) (do_not_autoplace no) (effects (font (size 1.27 1.27)) (justify left)))
  (property "Footprint" "TerminalBlock_Phoenix:TerminalBlock_Phoenix_MKDS-1,5-2_1x02_P5.00mm_Horizontal" (at 95.25 88.9 0) (hide yes) (show_name no) (do_not_autoplace no) (effects (font (size 1.27 1.27))))
  (property "Datasheet" "" (at 95.25 88.9 0) (hide yes) (show_name no) (do_not_autoplace no) (effects (font (size 1.27 1.27))))
  (property "Description" "Inductor" (at 95.25 88.9 0) (hide yes) (show_name no) (do_not_autoplace no) (effects (font (size 1.27 1.27))))
  (pin "2")
  (pin "1"))
 (symbol
  (lib_id "power:GND")
  (at 140.97 77.47 0)
  (unit 1)
  (body_style 1)
  (exclude_from_sim no)
  (in_bom yes)
  (on_board yes)
  (in_pos_files yes)
  (dnp no)
  (fields_autoplaced yes)
  (property "Reference" "#PWR02" (at 140.97 83.82 0) (hide yes) (show_name no) (do_not_autoplace no) (effects (font (size 1.27 1.27))))
  (property "Value" "GND" (at 140.97 82.55 0) (show_name no) (do_not_autoplace no) (effects (font (size 1.27 1.27))))
  (property "Footprint" "" (at 140.97 77.47 0) (hide yes) (show_name no) (do_not_autoplace no) (effects (font (size 1.27 1.27))))
  (property "Datasheet" "" (at 140.97 77.47 0) (hide yes) (show_name no) (do_not_autoplace no) (effects (font (size 1.27 1.27))))
  (property "Description" "Power symbol creates a global label with name \"GND\" , ground" (at 140.97 77.47 0) (hide yes) (show_name no) (do_not_autoplace no) (effects (font (size 1.27 1.27))))
  (pin "1"))
 (sheet_instances
  (path ""
   (page "1")))
 (embedded_fonts no))
